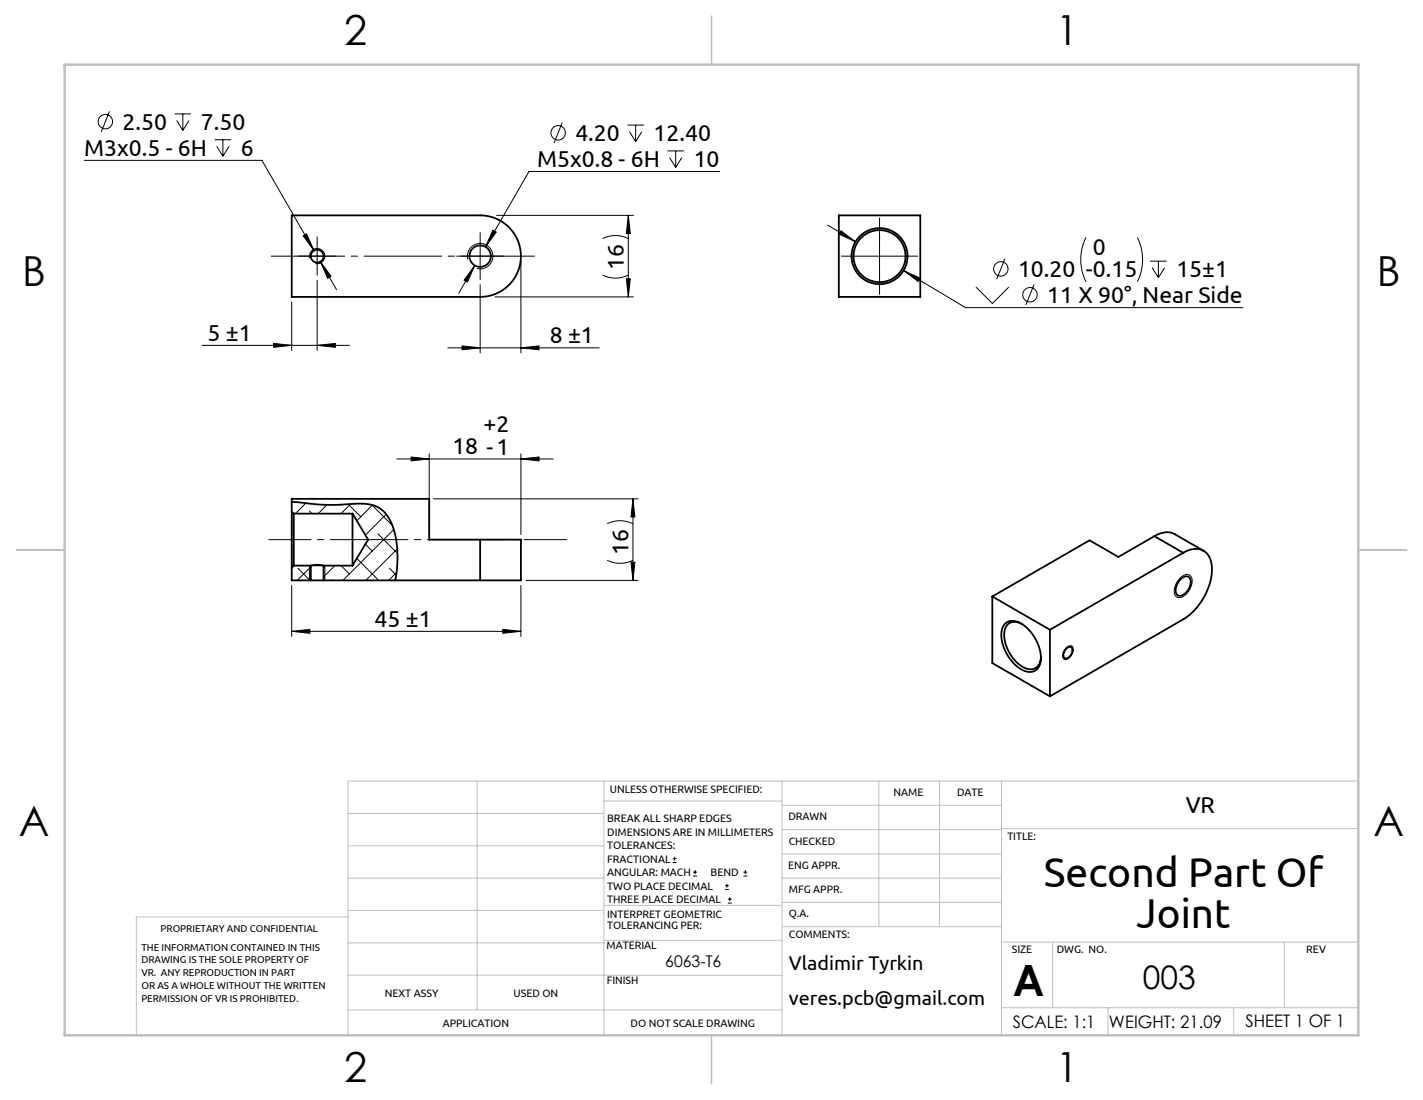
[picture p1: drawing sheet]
<svg xmlns="http://www.w3.org/2000/svg" width="279mm" height="216mm" viewBox="0 0 279 216" stroke-linecap="round" stroke-linejoin="round" font-family="sans-serif">
<g fill="none" stroke="#000" stroke-width=".2">
<path d="M16.5 31.5h34.9l10.3 17.7M21.5 21.9l-1.6 4M34.3 22.4h3.2M34.7 23.7l1.2 1.9M35.9 22.4v3.2M37.1 23.7l-1.2 1.9M42.1 27.4h3.3M42.6 28.7l1.2 2M43.8 27.4v3.3M45 28.7l-1.2 2M110.4 24l-1.6 4.1M123.2 24.6h3.2"/>
<path d="M123.6 25.8l1.2 2M124.8 24.6v3.2M126 25.8l-1.2 2M131.1 29.6h3.2M131.5 30.9l1.2 2M132.7 29.6v3.3M133.9 30.9l-1.2 2M141.3 33.7h-37.4l-8.6 14.8M57.3 59.3v9.5M59.5 46.3l.7-.4 1.5 3.3zM59.8 50.3h5M60.8 50.7a1.5 1.5 0 0 1 1.3-1.9 1.5 1.5 0 0 1 1.7 1.6 1.5 1.5 0 0 1-1.9 1.3"/>
<path d="M62.3 47.8v5M62.3 55v13.8M62.9 51.4l2.1 2.8-.7 .4zM62.9 51.4l3.2 5.5M91.8 50.3h5M91.9 50.9a2.5 2.5 0 0 1 2.2-3.1 2.5 2.5 0 0 1 2.7 2.7 2.5 2.5 0 0 1-3.2 2.2M93.2 52.1l-1.4 3.3-.7-.4zM93.2 52.1l-3.1 5.5M94.3 55.9v13.4M94.3 47.8v5M96.8 45.2l.6 .4-2.1 2.9zM97.2 58.3h27.2"/>
<path d="M97.5 42.3h26.9M102.3 51.3v18M118.3 54a5.7 5.7 0 0 0 5.1 0M118.3 46.8a5.7 5.7 0 0 1 5.1 0M123 54.7h.7l-.3 3.6zM123.4 42.3v16M123.4 42.3l.3 3.5h-.7zM162.5 44.2l5.5 3.2M165.1 45.3l2.9 2.1-3.3-1.4zM165.2 50.3h15M172.7 42.8v15M177.4 53.1l3.3 1.5-.4 .7z"/>
<path d="M177.4 53.1l12.2 7.3h54.4M191.6 56.3l3.2 3.3 3.3-3.3M197.3 50.8l-1.6 4M203 55.8l-1.6 4.1M213.2 46.6a9.7 9.7 0 0 0 0 8.7M223.3 46.6a9.7 9.7 0 0 1 0 8.7M225.8 51.3h3.3M226.2 52.6l1.2 1.9M227.4 51.3v3.2M228.7 52.6l-1.3 1.9M39.7 67.8h28.9M53.7 67.4l3.6 .4-3.6 .4z"/>
<path d="M62.3 67.8l3.5-.4v.8zM87.9 68.3h29.8M90.7 67.9l3.6 .4-3.6 .4zM102.3 68.3l3.5-.4v.8zM60 98.8l-2 2M64 99.1l.1 .1M64.2 99.1l-1.7 1.7M68.4 99l2.4 2.4M68.9 98.9l-1.9 1.9M73 99.1l4 4M73.1 99.1l-3 3.1M77.9 90.1h30.7"/>
<path d="M80.7 89.7l3.6 .4-3.6 .4zM84.3 89.1v15.8M85.1 97.9h40.2M102.3 90.1l3.5-.4v.8zM102.3 89.1v15.8M124.3 97.9l.4 3.6h-.8zM124.3 97.9v16M57.3 114.9v10M58.5 111.5l2.4 2.4M60.7 100.3l.6 .5M60.8 111v2.9M61 111.2l-2.6 2.7"/>
<path d="M63.8 111v2.9M65.2 113.8l.2 .1M65.7 111l-2.2 2.2M67 111l1.6 1.6M70.1 109.6l4.3 4.3M71.7 106.8l1.4 1.4M74.2 104.8l3.8 3.8M75.8 100.9l-4.1 4.1M76.5 111.5l1.3 1.4M77.3 103.9l-10 10M77.9 112.4l-1.6 1.5M78 107.7l-6.2 6.2"/>
<path d="M102.3 114.9v10M103.3 113.9h22M119.2 110a5.7 5.7 0 0 0 5.1 0M119.2 102.8a5.7 5.7 0 0 1 5.1 0M123.9 110.4h.8l-.4 3.5zM231.8 113.4a1.23 1.23 0 0 1 1.1-.7 1.23 1.23 0 0 1 1.1 .8 3.5 3.5 0 0 1-2.4 3.8 1.27 1.27 0 0 1-1-1.9l.4-.9zM57.3 123.9l3.5-.4v.8zM57.3 123.9h45M98.7 123.5l3.6 .4-3.6 .4zM209.3 127.2a.78 .78 0 0 1 .7-.5 .78 .78 0 0 1 .7 .5 1.87 1.87 0 0 1-1.7 2.2 1.52 1.52 0 0 1 .3-2.2zM132.1 169.3h.7M132.1 168.5h.7"/>
<path d="M132.4 168.2v.7M136.1 171.9h.8M136.1 171.2h.8M136.5 170.8v.8M142.3 174.6h.8M142.3 173.8h.8M142.7 173.5v.7M142.9 177.3h.8M142.9 176.5h.8M143.3 176.1v.8M146 171.9h.7M146 171.2h.7"/>
<path d="M146.3 170.8v.8"/>
<circle cx="20.7" cy="23.9" r="1.42"/>
<circle cx="109.6" cy="26.1" r="1.42"/>
<circle cx="196.5" cy="52.8" r="1.42"/>
<circle cx="202.2" cy="57.8" r="1.42"/>
</g>
<path d="M60.8 111h3" fill="none" stroke="#000" stroke-width=".25"/>
<path d="M59.8 50.3h-1.3M62.3 47.8v-1.3M62.3 52.8v1.2M64.8 50.3h1.2M91.8 50.3h-2.1M94.3 47.8v-2.1M94.3 52.8v2.1M96.8 50.3h2.1" fill="none" stroke="#000" stroke-width=".2" stroke-dasharray="15.2 1.3 1.3 1.3"/>
<path d="M53.3 50.3h51.6" fill="none" stroke="#000" stroke-width=".2" stroke-dasharray="15.2 1.3 1.3 1.3" stroke-dashoffset=".8"/>
<path d="M52.8 105.9h58.4" fill="none" stroke="#000" stroke-width=".2" stroke-dasharray="15.2 1.3 1.3 1.3" stroke-dashoffset="7"/>
<g fill="none" stroke="#c0c0c0" stroke-width=".2">
<path d="M68.4 159.7h50.2M93.7 153.3v44.9M118.6 153.3v49.9M118.6 157.2h34.9M153.5 153.3v49.9M153.5 158.1h43.1M172.6 153.3v28.6M184.5 153.3v28.6M196.6 153.3v49.9M266.7 153.3h-198.3v49.9M68.4 178.7h50.2M68.4 172.4h50.2"/>
<path d="M68.4 166h50.2M68.4 180h-41.6v23.2M118.6 177.7h35.1M153.5 167.6h43.1M153.5 162.8h43.1M153.5 172.4h43.1M153.5 177.1h43.1M196.6 162.6h70.1M68.4 198.2h85.1M68.4 185.1h50.2M68.4 191.4h50.2M118.6 191.4h34.9"/>
<path d="M118.6 184.6h35.1M153.7 181.9h42.9M196.6 197.8h70.1M196.6 184.9h70.1M206.7 184.9v12.9M217.5 197.8v5.4M242.2 197.8v5.4M252.2 184.9v12.9"/>
</g>
<path d="M139.7 3.2v9.5M3.2 107.9h9.5M266.7 107.9h9.5M139.7 203.2v9.5" fill="none" stroke="#c0c0c0" stroke-width=".25"/>
<path d="M12.7 12.7h254v190.5h-254z" fill="none" stroke="#c0c0c0" stroke-width=".5"/>
<g fill="#000">
<path d="M93.2 52.1l-2.1 2.9 .7 .4zM96.8 45.2l-1.5 3.3 2.1-2.9zM62.9 51.4l1.4 3.2 .7-.4zM59.5 46.3l2.2 2.9-1.5-3.3zM90.7 67.9l3.6 .4-3.6 .4zM102.3 68.3l3.5-.4v.8zM165.1 45.3l-.4 .7 3.3 1.4zM177.4 53.1l2.9 2.2 .4-.7z"/>
<path d="M123.4 42.3l.3 3.5h-.7zM123 54.7h.7l-.3 3.6z"/>
<path d="M62.3 67.8l3.5-.4v.8zM53.7 67.4l3.6 .4-3.6 .4zM98.7 123.5l3.6 .4-3.6 .4zM57.3 123.9l3.5-.4v.8z"/>
<path d="M80.7 89.7l3.6 .4-3.6 .4zM102.3 90.1l3.5-.4v.8z"/>
<path d="M123.9 110.4h.8l-.4 3.5zM124.3 97.9l.4 3.6h-.8z"/>
</g>
<g fill="none" stroke="#000" stroke-width=".35">
<path d="M57.3 42.3h37a8 8 0 0 1 8 8 8 8 0 0 1-8 8h-37zM164.7 42.3h16v16h-16zM57.3 98.5a57 57 0 0 0 13.7 .4 5.9 5.9 0 0 1 6.2 4.6 21.2 21.2 0 0 1 .4 10.4M57.3 100.4v11M57.3 100.4v-2.5h27v8h10M57.3 111.4v2.5h3.7M57.3 100.4l.4 .4M57.7 100.8v10.2M57.7 111h3.3M57.7 100.8h11.5M57.7 111l-.4 .4M61 111l1.4-.1 1.1 .1"/>
<path d="M61 113.9h2.5M61 111v2.9M63.5 113.9h30.8M63.5 111h5.7M63.5 111v2.9M69.2 100.8v10.2M69.2 100.8l3.1 5.1-3.1 5.1M94.3 105.9h8v8h-8M94.3 105.9v8M194.8 117.1l11.3 6.5M194.8 117.1v13l11.3 6.6M226.7 105.2a4 4 0 0 1 4-.4l5.6 3.3"/>
<path d="M226.7 105.2l-7.1 4.1-5.7-3.2-19.1 11M226.7 105.2l5.6 3.3M231.8 113.7a1.06 1.06 0 0 1 1.9 0 2.77 2.77 0 0 1-2.2 3.2 1.48 1.48 0 0 1-.4-2.2zM232.3 108.5a3.6 3.6 0 0 1 4.8 .3 7.1 7.1 0 0 1 .1 6.8 12.3 12.3 0 0 1-4.9 6l-26.2 15.1M232.3 108.5l-26.2 15.1M197.4 122.4a2.83 2.83 0 0 1 3.7 .4 8.1 8.1 0 0 1 3.1 7.5 2.25 2.25 0 0 1-3.6 1.1 8.1 8.1 0 0 1-3.9-7.9zM200.6 122.5a2.18 2.18 0 0 0-2.5-.2 2.18 2.18 0 0 0-.9 2.3 7.4 7.4 0 0 0 4.7 6.7 2.08 2.08 0 0 0 2.5-2.4M206.1 123.6v13.1M209.4 127.3a.68 .68 0 0 1 1-.2 .68 .68 0 0 1 .1 1 1.17 1.17 0 0 1-1.5 1 1.49 1.49 0 0 1 .4-1.8z"/>
<circle cx="62.3" cy="50.3" r="1.25"/>
<circle cx="94.3" cy="50.3" r="2.1"/>
<circle cx="172.7" cy="50.3" r="5.1"/>
<circle cx="172.7" cy="50.3" r="5.5"/>
</g>
<text font-size="8.5" x="198.9" y="195.5">A</text>
<g font-size="8.2">
<text x="205" y="174.2">Second Part Of</text>
<text x="223.2" y="182.1">Joint</text>
</g>
<g font-size="8.1">
<text x="67.6" y="8.9">2</text>
<text x="207.3" y="8.9">1</text>
<text x="4.4" y="56.1">B</text>
<text x="270.4" y="56.1">B</text>
<text x="3.7" y="164.1">A</text>
<text x="269.7" y="164.1">A</text>
<text x="67.6" y="212.4">2</text>
<text x="207.3" y="212.4">1</text>
</g>
<text font-size="6.3" x="224.4" y="194.1">003</text>
<g font-size="4.5">
<text x="24.1" y="25.5">2.50</text>
<text x="39.4" y="25.5">7.50</text>
<text x="113" y="27.7">4.20</text>
<text x="128.3" y="27.7">12.40</text>
<text x="16.5" y="30.6">M3x0.5 - 6H</text>
<text x="47.3" y="30.6">6</text>
<text x="105.5" y="32.8">M5x0.8 - 6H</text>
<text x="136.2" y="32.8">10</text>
<text x="122.5" y="53" transform="rotate(-90 122.5 53)">16</text>
<text x="214.6" y="50.1">0</text>
<text x="199.9" y="54.4">10.20 -0.15</text>
<text x="205.6" y="59.5">11 X 90°, Near Side</text>
<text x="231" y="54.4">15±1</text>
<text x="40.7" y="66.9">5 ±1</text>
<text x="107.9" y="67.4">8 ±1</text>
<text x="88.8" y="89.2">18 -1</text>
<text x="94.9" y="84.9">+2</text>
<text x="123.4" y="108.9" transform="rotate(-90 123.4 108.9)">16</text>
<text x="73.6" y="123">45 ±1</text>
<text x="232.8" y="159.5">VR</text>
</g>
<g font-size="3.9">
<text x="154.9" y="190.4">Vladimir Tyrkin</text>
<text x="154.9" y="197.2">veres.pcb@gmail.com</text>
</g>
<g font-size="3.4">
<text x="198.8" y="201.7">SCALE: 1:1</text>
<text x="217.7" y="201.8">WEIGHT: 21.09</text>
<text x="244.5" y="201.7">SHEET 1 OF 1</text>
</g>
<text font-size="3.2" x="130.6" y="189.8">6063-T6</text>
<g font-size="2.1">
<text x="119.8" y="155.6">UNLESS OTHERWISE SPECIFIED:</text>
<text x="119.2" y="161.4">BREAK ALL SHARP EDGES</text>
<text x="154.8" y="161">DRAWN</text>
<text x="175.4" y="156.2">NAME</text>
<text x="187.9" y="156.2">DATE</text>
<text x="119.2" y="164">DIMENSIONS ARE IN MILLIMETERS</text>
<text x="119.2" y="166.7">TOLERANCES:</text>
<text x="154.9" y="165.8">CHECKED</text>
<text x="197.8" y="165">TITLE:</text>
<text x="119.2" y="169.3">FRACTIONAL</text>
<text x="119.2" y="172">ANGULAR: MACH</text>
<text x="139.5" y="172">BEND</text>
<text x="154.8" y="170.5">ENG APPR.</text>
<text x="119.2" y="174.6">TWO PLACE DECIMAL</text>
<text x="119.2" y="177.3">THREE PLACE DECIMAL</text>
<text x="154.9" y="180">Q.A.</text>
<text x="154.9" y="175.2">MFG APPR.</text>
<text x="119.2" y="180.2">INTERPRET GEOMETRIC</text>
<text x="119.2" y="182.3">TOLERANCING PER:</text>
<text x="154.9" y="184.2">COMMENTS:</text>
<text x="119.1" y="186.3">MATERIAL</text>
<text x="198.7" y="187">SIZE</text>
<text x="207.5" y="187">DWG. NO.</text>
<text x="256.5" y="187.1">REV</text>
<text x="75.5" y="195.8">NEXT ASSY</text>
<text x="100.9" y="195.7">USED ON</text>
<text x="119.2" y="193.1">FINISH</text>
<text x="86.9" y="201.6">APPLICATION</text>
<text x="123.8" y="201.6">DO NOT SCALE DRAWING</text>
</g>
<g font-size="2">
<text x="31.5" y="183">PROPRIETARY AND CONFIDENTIAL</text>
<text x="27.8" y="186.6">THE INFORMATION CONTAINED IN THIS</text>
<text x="27.8" y="189.1">DRAWING IS THE SOLE PROPERTY OF</text>
<text x="27.8" y="191.6">VR. ANY REPRODUCTION IN PART</text>
<text x="27.8" y="194.2">OR AS A WHOLE WITHOUT THE WRITTEN</text>
<text x="27.8" y="196.7">PERMISSION OF VR IS PROHIBITED.</text>
</g>
</svg>
